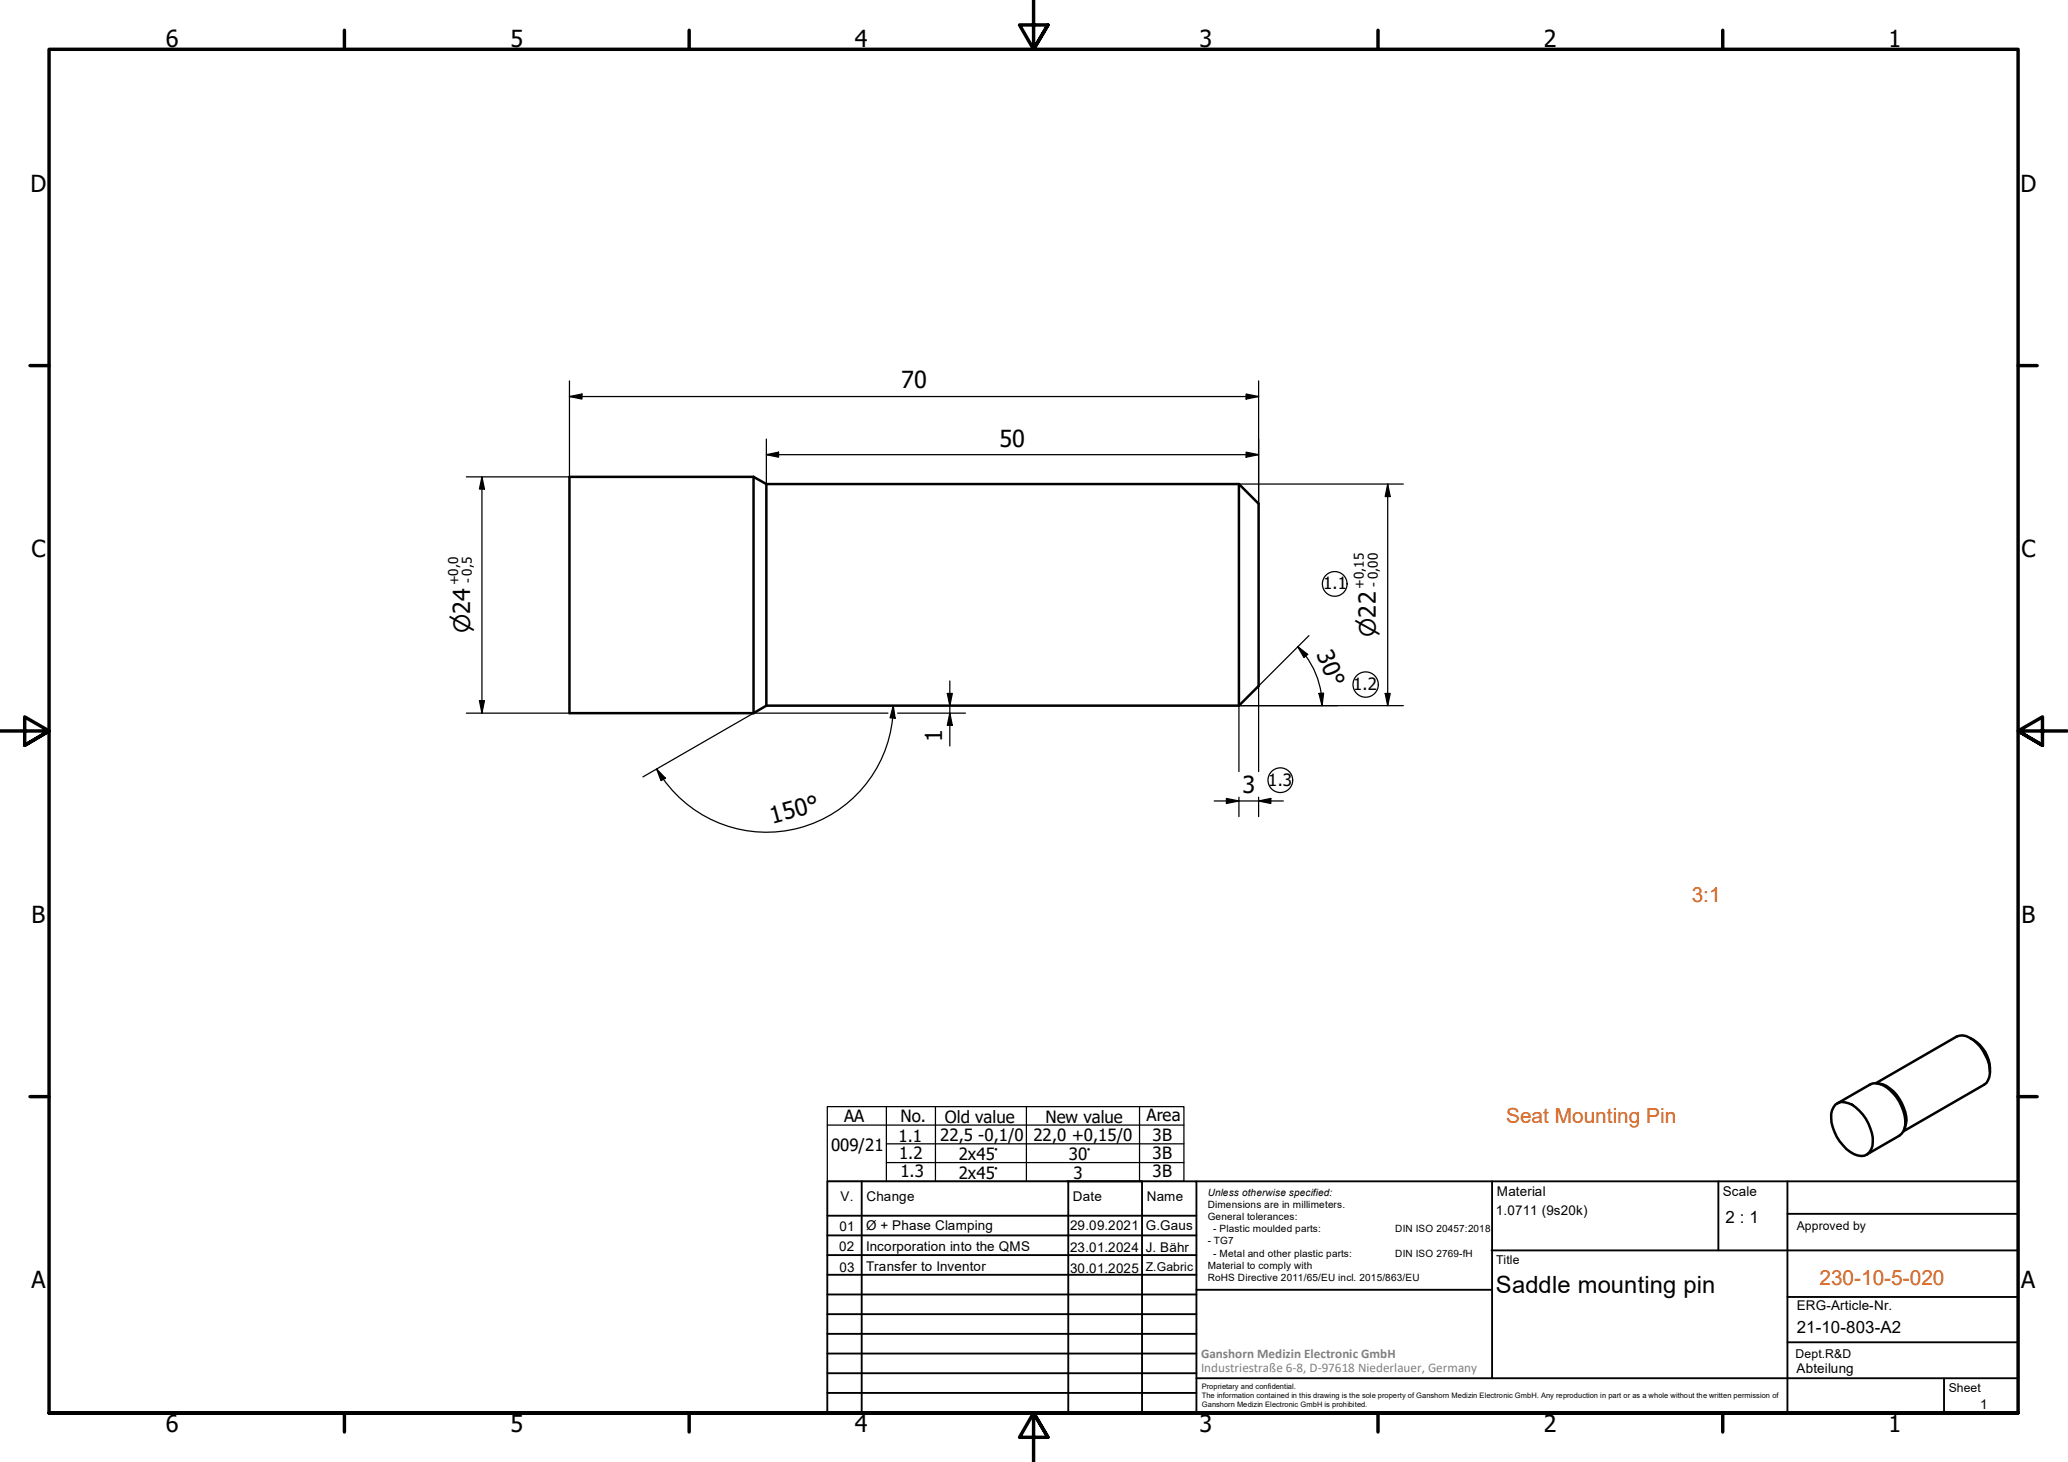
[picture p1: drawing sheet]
<svg xmlns="http://www.w3.org/2000/svg" width="420mm" height="297mm" viewBox="0 0 420 297" stroke-linecap="round" stroke-linejoin="round" font-family="sans-serif">
<!-- layer: Visible (ISO) -->
<g fill="none" stroke="#000" stroke-width=".51">
<path d="M153.1 96.9l2.6 1.4M153.1 96.9v48M153.1 96.9h-37.4v48h37.4M155.7 98.3v45.1M155.7 98.3h96M251.7 98.3l4 4v37.1l-4 4M251.7 98.3v45.1M155.7 143.4l-2.6 1.5M155.7 143.4h96M400.3 210.9a7 7 0 0 1 4 6.9M372.9 224.4a3.3 3.3 0 0 1 4.1 .6 9.1 9.1 0 0 1 3.4 7.8 2.38 2.38 0 0 1-3.7 1.7 9.1 9.1 0 0 1-4.7-8.2l.2-.8zM373.3 224.2l6.6-3.8a3.7 3.7 0 0 1 4.1 1.1 9 9 0 0 1 3 7.7l-.3 .7-.8 .8-6.6 3.9"/>
<path d="M381.1 220.1l16.4-9.5a3.6 3.6 0 0 1 4.1 1.3 8.1 8.1 0 0 1 2.6 6.9l-.6 1.2-.5 .4-16.4 9.5M381.4 220.1a5.5 5.5 0 0 1 4.5 3.2 7.3 7.3 0 0 1 1.3 5.1l-.4 1.2"/>
</g>
<!-- layer: Border (ISO) -->
<g fill="none" stroke="#000" stroke-width=".7">
<path d="M70 6.1v3.9M140 6.1v3.9M210 0v10l-2.9-4.9h5.8l-2.9 4.9 2.9-4.9M280 6.1v3.9M350 6.1v3.9M6.1 74.3h3.9M410 74.3h3.9M0 148.5h10l-5-2.8v5.7l5-2.9-5 2.9M420 148.5h-10l5-2.8v5.7l-5-2.9 5 2.9M6.1 222.8h3.9M410 222.8h3.9M10 287.1v-277.1h400v277.1h-400h400"/>
<path d="M70 287.1v3.8M140 287.1v3.8M212.9 292l-2.9-4.9 2.9 4.9h-5.8l2.9-4.9v9.9M280 287.1v3.8M350 287.1v3.8"/>
</g>
<!-- layer: TitleBlock -->
<g fill="none" stroke="#000" stroke-width=".38">
<path d="M168.1 251h75M168.1 247h75M168.1 255h75M168.1 259h75M175.1 240v47M216.9 240h15M217 240v47M232 240v47M243.1 240.1v46.9h-75v-47h241.9v47.1h-167M303 254h107M303.1 240v40M349.1 240v14"/>
<path d="M363.2 240v47.1M363.2 246.6h46.8M168.1 271h75M168.1 263h75M168.1 267h75M168.1 275h75M168.1 279h75M243.1 262.1h60M363.2 272.7h46.8M363.2 263.5h46.8M168.1 283h75M216.9 287h15"/>
<path d="M243.1 280h166.9M395 280.1v7"/>
</g>
<!-- layer: Sketch Geometry (ISO) -->
<g fill="none" stroke="#000" stroke-width=".25">
<path d="M168.1 228.6h72.4M168.1 224.8h72.4v15.2h-72.4zM180.1 236.2h60.4M180.1 232.4h60.4M180.1 224.8v15.2M190.1 224.8v15.2M208.5 224.8v15.2M231.5 224.8v15.2"/>
<circle cx="271.2" cy="118.6" r="2.51"/>
<circle cx="277.5" cy="139.1" r="2.57"/>
<circle cx="260.1" cy="158.5" r="2.51"/>
</g>
<!-- layer: Dimension (ISO) -->
<g fill="none" stroke="#000" stroke-width=".25">
<path d="M115.7 77.4v19.5h-21M255.7 77.4v24.9M97.9 96.9v48M97.9 96.9l.5 2.5h-1zM115.7 80.6l2.5-.5v1zM115.7 80.6h140M155.7 89.2v9.1M155.7 92.4l2.5-.5v1zM155.7 92.4h100M251.7 98.3h33.4M253.2 80.1l2.5 .5-2.5 .5zM253.2 91.9l2.5 .5-2.5 .5z"/>
<path d="M281.9 98.3v45.1M281.9 98.3l.5 2.6h-1zM193 138.4v13.2M263.7 131.4a17 17 0 0 1 4.7 9.4M263.7 131.4l2 1.6-.8 .6zM265.9 129.1l-10.2 10.3v17.4M94.7 144.9h21M97.4 142.4h1l-.5 2.5zM133.4 156.3l1.3 2.1M133.4 156.3l1.8 1.8-.9 .5zM180.4 144.9h-27.3l-22.5 12.9M181.5 143.4a25.7 25.7 0 0 1-17.9 24.5 25.7 25.7 0 0 1-28.8-9.6"/>
<path d="M181.5 143.4l.4 2.5-1.1-.1zM182.4 144.9h13.8M192.5 140.9h1l-.5 2.5zM193 144.9l.5 2.5h-1zM268 140.9l.9-.1-.3 2.6zM268.4 140.9l.2 2.5M281.4 140.9h1l-.5 2.5zM285.1 143.4h-33.4v13.4M246.7 162.7h14M249.2 162.2l2.5 .5-2.5 .5zM251.7 162v3.9M255.7 162v3.9"/>
<path d="M255.7 162.7l2.5-.5v1z"/>
</g>
<g fill="#000">
<path d="M97.9 96.9l.5 2.5h-1zM115.7 80.6l2.5-.5v1zM155.7 92.4l2.5-.5v1zM253.2 80.1l2.5 .5-2.5 .5zM253.2 91.9l2.5 .5-2.5 .5zM281.9 98.3l.5 2.6h-1zM263.7 131.4l2 1.6-.8 .6zM97.4 142.4h1l-.5 2.5zM133.4 156.3l1.8 1.8-.9 .5zM181.5 143.4l.4 2.5-1.1-.1zM192.5 140.9h1l-.5 2.5zM193 144.9l.5 2.5h-1z"/>
<path d="M268 140.9l.9-.1-.3 2.6zM281.4 140.9h1l-.5 2.5zM249.2 162.2l2.5 .5-2.5 .5zM255.7 162.7l2.5-.5v1z"/>
</g>
<g font-size="4.8">
<text x="33.7" y="9.6">6</text>
<text x="103.7" y="9.6">5</text>
<text x="173.7" y="9.6">4</text>
<text x="243.7" y="9.6">3</text>
<text x="313.7" y="9.6">2</text>
<text x="383.7" y="9.6">1</text>
<text x="6.2" y="38.9">D</text>
<text x="410.5" y="38.9">D</text>
<text x="183.1" y="78.9">70</text>
<text x="203.1" y="90.8">50</text>
<text x="6.4" y="113.1">C</text>
<text x="410.7" y="113.1">C</text>
<text x="267.4" y="132.8" transform="rotate(68 267.4 132.8)">30°</text>
<text x="191.5" y="150.8" transform="rotate(-90 191.5 150.8)">1</text>
<text x="252.4" y="161.1">3</text>
<text x="156.9" y="167.4" transform="rotate(-15 156.9 167.4)">150°</text>
<text x="6.4" y="187.4">B</text>
<text x="410.7" y="187.4">B</text>
<text x="6.4" y="261.7">A</text>
<text x="303.9" y="262.7">Saddle mounting pin</text>
<text x="410.7" y="261.7">A</text>
<text x="33.7" y="290.9">6</text>
<text x="103.7" y="290.9">5</text>
<text x="173.7" y="290.9">4</text>
<text x="243.7" y="290.9">3</text>
<text x="313.7" y="290.9">2</text>
<text x="383.7" y="290.9">1</text>
</g>
<g font-size="4.6">
<text x="95.5" y="128.6" transform="rotate(-90 95.5 128.6)">⌀24</text>
<text x="279.5" y="129.4" transform="rotate(-90 279.5 129.4)">⌀22</text>
</g>
<g font-size="4.2" fill="#ff6200">
<text x="343.7" y="183.4">3:1</text>
<text x="369.7" y="261.1">230-10-5-020</text>
</g>
<text font-size="4.2" fill="#ff6100" x="306" y="228.3">Seat Mounting Pin</text>
<g font-size="3.4">
<text x="268.9" y="119.7">1.1</text>
<text x="275" y="140.1">1.2</text>
<text x="257.7" y="159.7">1.3</text>
<text x="171.5" y="228">AA</text>
<text x="232.9" y="227.8">Area</text>
<text x="168.8" y="233.8">009/21</text>
<text x="182.6" y="232">1.1</text>
<text x="182.9" y="228">No.</text>
<text x="191" y="231.9">22,5 -0,1/0</text>
<text x="192" y="228.2">Old value</text>
<text x="210" y="231.9">22,0 +0,15/0</text>
<text x="212.4" y="228.1">New value</text>
<text x="234.2" y="231.8">3B</text>
<text x="182.7" y="235.5">1.2</text>
<text x="182.9" y="239.2">1.3</text>
<text x="194.8" y="235.8">2x45°</text>
<text x="194.8" y="239.4">2x45°</text>
<text x="217.2" y="235.7">30°</text>
<text x="218.1" y="239.5">3</text>
<text x="234.2" y="235.6">3B</text>
<text x="234.2" y="239.2">3B</text>
<text x="350.6" y="248.5">2 : 1</text>
<text x="365.1" y="270.9">21-10-803-A2</text>
</g>
<g font-size="2.7">
<text x="93.2" y="118.9" transform="rotate(-90 93.2 118.9)">+0,0</text>
<text x="96" y="118.4" transform="rotate(-90 96 118.4)">- 0,5</text>
<text x="277.2" y="119.7" transform="rotate(-90 277.2 119.7)">+0,15</text>
<text x="280" y="119.2" transform="rotate(-90 280 119.2)">- 0,00</text>
<text x="170.8" y="244">V.</text>
<text x="176" y="244">Change</text>
<text x="218" y="244">Date</text>
<text x="233" y="244">Name</text>
<text x="304.1" y="243">Material</text>
<text x="350" y="243.1">Scale</text>
<text x="170.6" y="250">01</text>
<text x="176" y="249.9">Ø + Phase Clamping</text>
<text x="217.4" y="250">29.09.2021</text>
<text x="232.8" y="250">G.Gaus</text>
<text x="303.9" y="246.8">1.0711 (9s20k)</text>
<text x="170.5" y="254.2">02</text>
<text x="176" y="254.1">Incorporation into the QMS</text>
<text x="217.4" y="254.3">23.01.2024</text>
<text x="232.8" y="254.4">J. Bähr</text>
<text x="170.6" y="258.4">03</text>
<text x="176" y="258.3">Transfer to Inventor</text>
<text x="217.4" y="258.6">30.01.2025</text>
<text x="365.1" y="266.1">ERG-Article-Nr.</text>
<text x="365" y="279">Abteilung</text>
<text x="402.3" y="286.2">1</text>
</g>
<g font-size="2.7" fill="#808080">
<text x="244" y="275.8">Ganshorn Medizin Electronic GmbH</text>
<text x="244" y="278.7">Industriestraße 6-8, D-97618 Niederlauer, Germany</text>
</g>
<g font-size="2.5">
<text x="365.1" y="249.9">Approved by</text>
<text x="304" y="256.8">Title</text>
<text x="232.8" y="258.2">Z.Gabric</text>
<text x="364.8" y="275.8">Dept.R&amp;D</text>
<text x="395.9" y="282.9">Sheet</text>
</g>
<g font-size="2">
<text x="245.4" y="242.9">Unless otherwise specified:</text>
<text x="245.4" y="245.4">Dimensions are in millimeters.</text>
<text x="245.4" y="247.9">General tolerances:</text>
<text x="246.5" y="250.4">- Plastic moulded parts:</text>
<text x="283.5" y="250.4">DIN ISO 20457:2018</text>
<text x="245.4" y="252.8">- TG7</text>
<text x="245.4" y="257.9">Material to comply with</text>
<text x="246.5" y="255.4">- Metal and other plastic parts:</text>
<text x="283.5" y="255.4">DIN ISO 2769-fH</text>
<text x="245.4" y="260.3">RoHS Directive 2011/65/EU incl. 2015/863/EU</text>
</g>
<g font-size="1.5">
<text x="244.2" y="282.2">Proprietary and confidential.</text>
<text x="244.2" y="284">The information contained in this drawing is the sole property of Ganshorn Medizin Electronic GmbH. Any reproduction in part or as a whole without the written permission of</text>
<text x="244.2" y="285.8">Ganshorn Medizin Electronic GmbH is prohibited.</text>
</g>
</svg>
